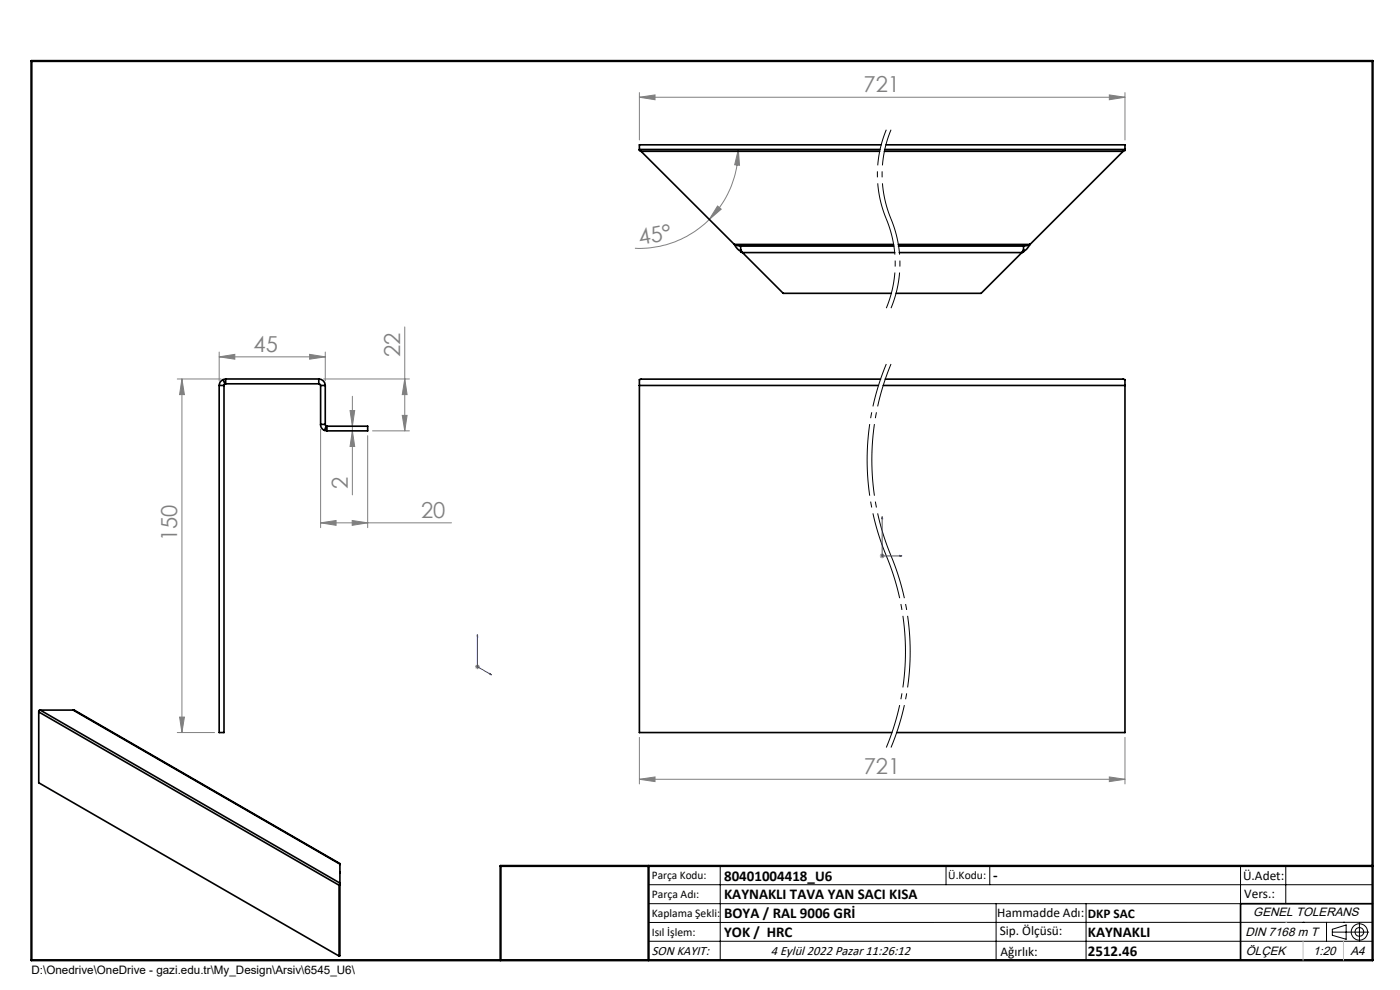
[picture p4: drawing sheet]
<svg xmlns="http://www.w3.org/2000/svg" width="297mm" height="210mm" viewBox="0 0 297 210" stroke-linecap="round" stroke-linejoin="round" font-family="sans-serif">
<path d="M188 77.2a52.9 52.9 0 0 0 0 40.7M189 77.2a52.9 52.9 0 0 0 0 40.7M188 117.9a52.9 52.9 0 0 1 0 40.7M189 117.9a52.9 52.9 0 0 1 0 40.7" fill="none" stroke="#000" stroke-width=".21" stroke-dasharray="15.2 1.3 1.3 1.3" stroke-dashoffset="5.8" stroke-linecap="butt"/>
<path d="M188 27.5a24.6 24.6 0 0 0 0 18.9M189 27.5a24.6 24.6 0 0 0 0 18.9M188 46.4a24.6 24.6 0 0 1 0 19M189 46.4a24.6 24.6 0 0 1 0 19" fill="none" stroke="#000" stroke-width=".21" stroke-dasharray="15.2 1.3 1.3 1.3" stroke-dashoffset="7.4" stroke-linecap="butt"/>
<g fill="none" stroke="#000" stroke-width=".21">
<path d="M137.6 187.7h153.6M137.6 191.7h153.6M137.6 199.7h153.6M152.8 183.7v20M200.7 183.7v4M210 183.7v4M211.3 191.7v12M230.4 191.7v12M263.2 183.7v20M272.8 183.7v8M276.4 195.6h.1M281.4 195.6v4.1"/>
<path d="M282.6 197.7h7.8M282.6 197.1l3-.9v3l-3-.8zM285 195.6h.1M288.4 195.8v3.8M291.2 195.6l-153.6 .1"/>
<circle cx="288.4" cy="197.7" r="1.74"/>
<circle cx="288.4" cy="197.7" r=".93"/>
</g>
<path d="M187.1 109.6l.2 .4h-.3zM187.1 109.6v8.3h4.2M190.9 117.8l.4 .1-.4 .1zM101.3 134.6l.1 .4-.2-.1zM101.3 134.6v6.8l2.9 1.7M103.9 142.9l.3 .2-.3-.1z" fill="none" stroke="#00f" stroke-width=".21"/>
<g fill="none" stroke="#808080" stroke-width=".21">
<path d="M135.6 19.6v10.1M238.7 19.6v10.1M135.6 20.6l3.4-.5v1.1zM135.6 20.6h103.1M156.6 31.7l.3 3.4-1-.1zM156.6 31.7a21 21 0 0 1-6.1 14.9M235.3 20.1l3.4 .5-3.4 .6zM150.5 46.6a20.8 20.8 0 0 1-15.8 6.1M152.2 43.7l.8 .7-2.5 2.2zM46.5 75.7l3.3-.5v1zM46.5 74.7v6.1M46.5 75.7h22.5"/>
<path d="M65.7 75.2l3.3 .5-3.3 .5zM69 74.7v6.1M85.9 69.3v22.1M37.6 80.4h9.3M38.6 80.4l.5 3.3h-1zM38.6 80.4v75M68 91v20.9M68.7 80.4h18.2M74.3 87.1h.9l-.4 3.3zM74.8 91.4l.4 3.3h-.9zM74.8 84.1v20.9M78 92.4v19.5"/>
<path d="M79 91.4h7.9M85.3 88.1h1.1l-.5 3.3zM85.9 80.4l.5 3.3h-1.1zM68 110.9l3.3-.5v1zM68 110.9h27.8M74.7 110.4l3.3 .5-3.3 .5zM186.7 117.9h.9M186.8 117.5l.7 .8M187.1 117.4v1M187.5 117.5l-.7 .8M37.6 155.4h7.9M38.1 152.1h1l-.5 3.3z"/>
<path d="M100.8 141.4h1M100.9 141.1l.7 .7M101.3 140.9v1M101.6 141.1l-.7 .7M135.6 156.4v9.9M238.7 156.4v9.9M135.6 165.3l3.4-.5v1zM135.6 165.3h103.1M235.3 164.8l3.4 .5-3.4 .5z"/>
</g>
<path d="M106.2 203.7h185" fill="none" stroke="#000" stroke-width=".3"/>
<path d="M291.2 191.7h-28v12" fill="none" stroke="#000" stroke-width=".35"/>
<path d="M6.7 12.9h284.5v190.8h-284.5zM137.6 183.7v20M291.2 183.7h-185v20" fill="none" stroke="#000" stroke-width=".5"/>
<path d="M272.8 195.6h.1M276.4 199.7v4M285 199.7v4" fill="none" stroke="#c0c0c0" stroke-width=".21"/>
<g fill="#00f">
<path d="M103.9 142.9l.3 .2-.3-.1zM101.3 134.6l.1 .4-.2-.1zM297.1 117.8v.2zM297.1 109.6v.4z"/>
<path d="M190.9 117.8l.4 .1-.4 .1zM187.1 109.6l.2 .4h-.3z"/>
</g>
<g fill="#808080">
<path d="M235.3 164.8l3.4 .5-3.4 .5zM135.6 165.3l3.4-.5v1z"/>
<path d="M65.7 75.2l3.3 .5-3.3 .5zM46.5 75.7l3.3-.5v1z"/>
<path d="M235.3 20.1l3.4 .5-3.4 .6zM135.6 20.6l3.4-.5v1.1z"/>
<path d="M68 110.9l3.3-.5v1zM74.7 110.4l3.3 .5-3.3 .5z"/>
<path d="M152.2 43.7l.8 .7-2.5 2.2zM156.6 31.7l.3 3.4-1-.1z"/>
<path d="M74.3 87.1h.9l-.4 3.3zM74.8 91.4l.4 3.3h-.9z"/>
<path d="M85.9 80.4l.5 3.3h-1.1zM85.3 88.1h1.1l-.5 3.3zM38.6 80.4l.5 3.3h-1zM38.1 152.1h1l-.5 3.3z"/>
</g>
<g fill="none" stroke="#000" stroke-width=".35">
<path d="M135.6 31.7v.2l.4 .2M135.6 31.7h51.1M136 32.1h50.6M136 32.1l19.8 19.7M186.9 30.7h-51.3v1M187.6 32.1h50.7M187.7 31.7h51M187.9 30.7h50.8v1M238.3 32.1l-19.8 19.7M238.7 31.7v.2l-.4 .2M155.8 51.8a2.5 2.5 0 0 0 1.3 1.4M155.8 51.8l1.3 .4"/>
<path d="M155.8 51.8h33.7M157.1 52.2v.8M157.1 52.2h32.5M157.1 53l.4 .6M157.1 53v.4l.4 .2M157.5 53.6l8.7 8.6h22.9M157.5 53.6h32.3M190.6 51.8h27.9M190.6 52.2h26.5M190.8 53.6h26M216.8 53.6l-8.7 8.6h-18M217.1 52.2v.8"/>
<path d="M217.1 53l-.3 .6M217.1 53v.4l-.3 .2M218.5 51.8a2.4 2.4 0 0 1-1.4 1.4M218.5 51.8l-1.4 .4M46.5 81.8h1M46.5 81.8v73.6h1v-73.6M47.3 80.5a1.3 1.3 0 0 0-.8 1.3M47.3 80.5l.4 .9M47.7 81.4l-.2 .4M47.9 80.4l-.6 .1M47.9 80.4v1M47.9 81.4h-.2"/>
<path d="M47.9 81.4h19.7M47.9 80.4h19.7M67.6 80.4a1.38 1.38 0 0 1 1.4 1.4M67.6 81.4l.3 .1 .1 .3M67.6 80.4v1M68 90a1.3 1.3 0 0 0 .8 1.3M68 81.8h1M68 90h1M68 81.8v8.2M68.8 91.3l.6 .1M69 90l.2 .4M69 81.8v8.2"/>
<path d="M69.2 90.4l-.4 .9M69.2 90.4h.2M69.4 90.4v1M69.4 90.4h8.6v1h-8.6M135.6 81.8h50.7M135.6 81.8v73.6h53.6M186.8 80.4h-50.8l-.4 .1v1.3M187.4 81.8h51.3M187.8 80.4h50.5l.4 .1v1.3M238.7 81.8v73.6h-48.5M8.2 151l63.7 36.8M8.2 151v15l63.7 36.8"/>
<path d="M8.5 150.6l-.2 .1-.1 .3M8.5 150.6l63.6 36.7v.2M8.5 150.6h7M15.5 150.6l.3 .1 56.4 32.5M15.5 150.6l56.6 32.7M71.9 187.8v15M72.1 187.5l-.2 .3M72.1 187.5v.1M72.1 183.3v4.3M72.1 185h.1M72.1 187.7l-.2 .1M72.1 187.7v15l-.2 .1"/>
<path d="M72.1 183.3v.1M72.1 187.6v.1M72.1 183.3h.1M72.1 185v.2"/>
</g>
<g font-size="4.7" fill="#808080">
<text x="183.2" y="19.6">721</text>
<text x="135.8" y="52" transform="rotate(-10 135.8 52)">45°</text>
<text x="53.8" y="74.7">45</text>
<text x="84.9" y="75.8" transform="rotate(-90 84.9 75.8)">22</text>
<text x="73.8" y="103.7" transform="rotate(-90 73.8 103.7)">2</text>
<text x="89.3" y="109.9">20</text>
<text x="37.6" y="114.8" transform="rotate(-90 37.6 114.8)">150</text>
<text x="183.2" y="164.3">721</text>
</g>
<g font-size="3.2">
<text x="153.6" y="186.8">80401004418_U6</text>
<text x="153.6" y="190.8">KAYNAKLI TAVA YAN SACI KISA</text>
<text x="210.7" y="186.6">-</text>
<text x="153.6" y="194.8">BOYA / RAL 9006 GRİ</text>
<text x="153.6" y="198.8">YOK / HRC</text>
<text x="230.8" y="198.7">KAYNAKLI</text>
<text x="230.8" y="202.8">2512.46</text>
</g>
<g font-size="2.8">
<text x="263.7" y="186.7">Ü.Adet:</text>
<text x="263.9" y="190.5">Vers.:</text>
<text x="211.5" y="194.5">Hammadde Adı:</text>
<text x="230.8" y="194.7">DKP SAC</text>
<text x="138.3" y="202.6">SON KAYIT:</text>
<text x="163.6" y="202.6">4 Eylül 2022 Pazar 11:26:12</text>
<text x="212.1" y="198.4">Sip. Ölçüsü:</text>
<text x="212.2" y="202.7">Ağırlık:</text>
</g>
<g font-size="2.6">
<text x="265.9" y="194.4">GENEL TOLERANS</text>
<text x="264.2" y="198.5">DIN 7168 m T</text>
<text x="264.3" y="202.6">ÖLÇEK</text>
<text x="278.5" y="202.6">1:20</text>
<text x="286.5" y="202.6">A4</text>
</g>
<g font-size="2.5">
<text x="138.3" y="186.4">Parça Kodu:</text>
<text x="138.3" y="190.5">Parça Adı:</text>
<text x="201.2" y="186.5">Ü.Kodu:</text>
<text x="138.3" y="194.5">Kaplama Şekli:</text>
<text x="138.3" y="198.6">Isıl İşlem:</text>
<text x="6.7" y="206.7">D:\Onedrive\OneDrive - gazi.edu.tr\My_Design\Arsiv\6545_U6\</text>
</g>
</svg>
